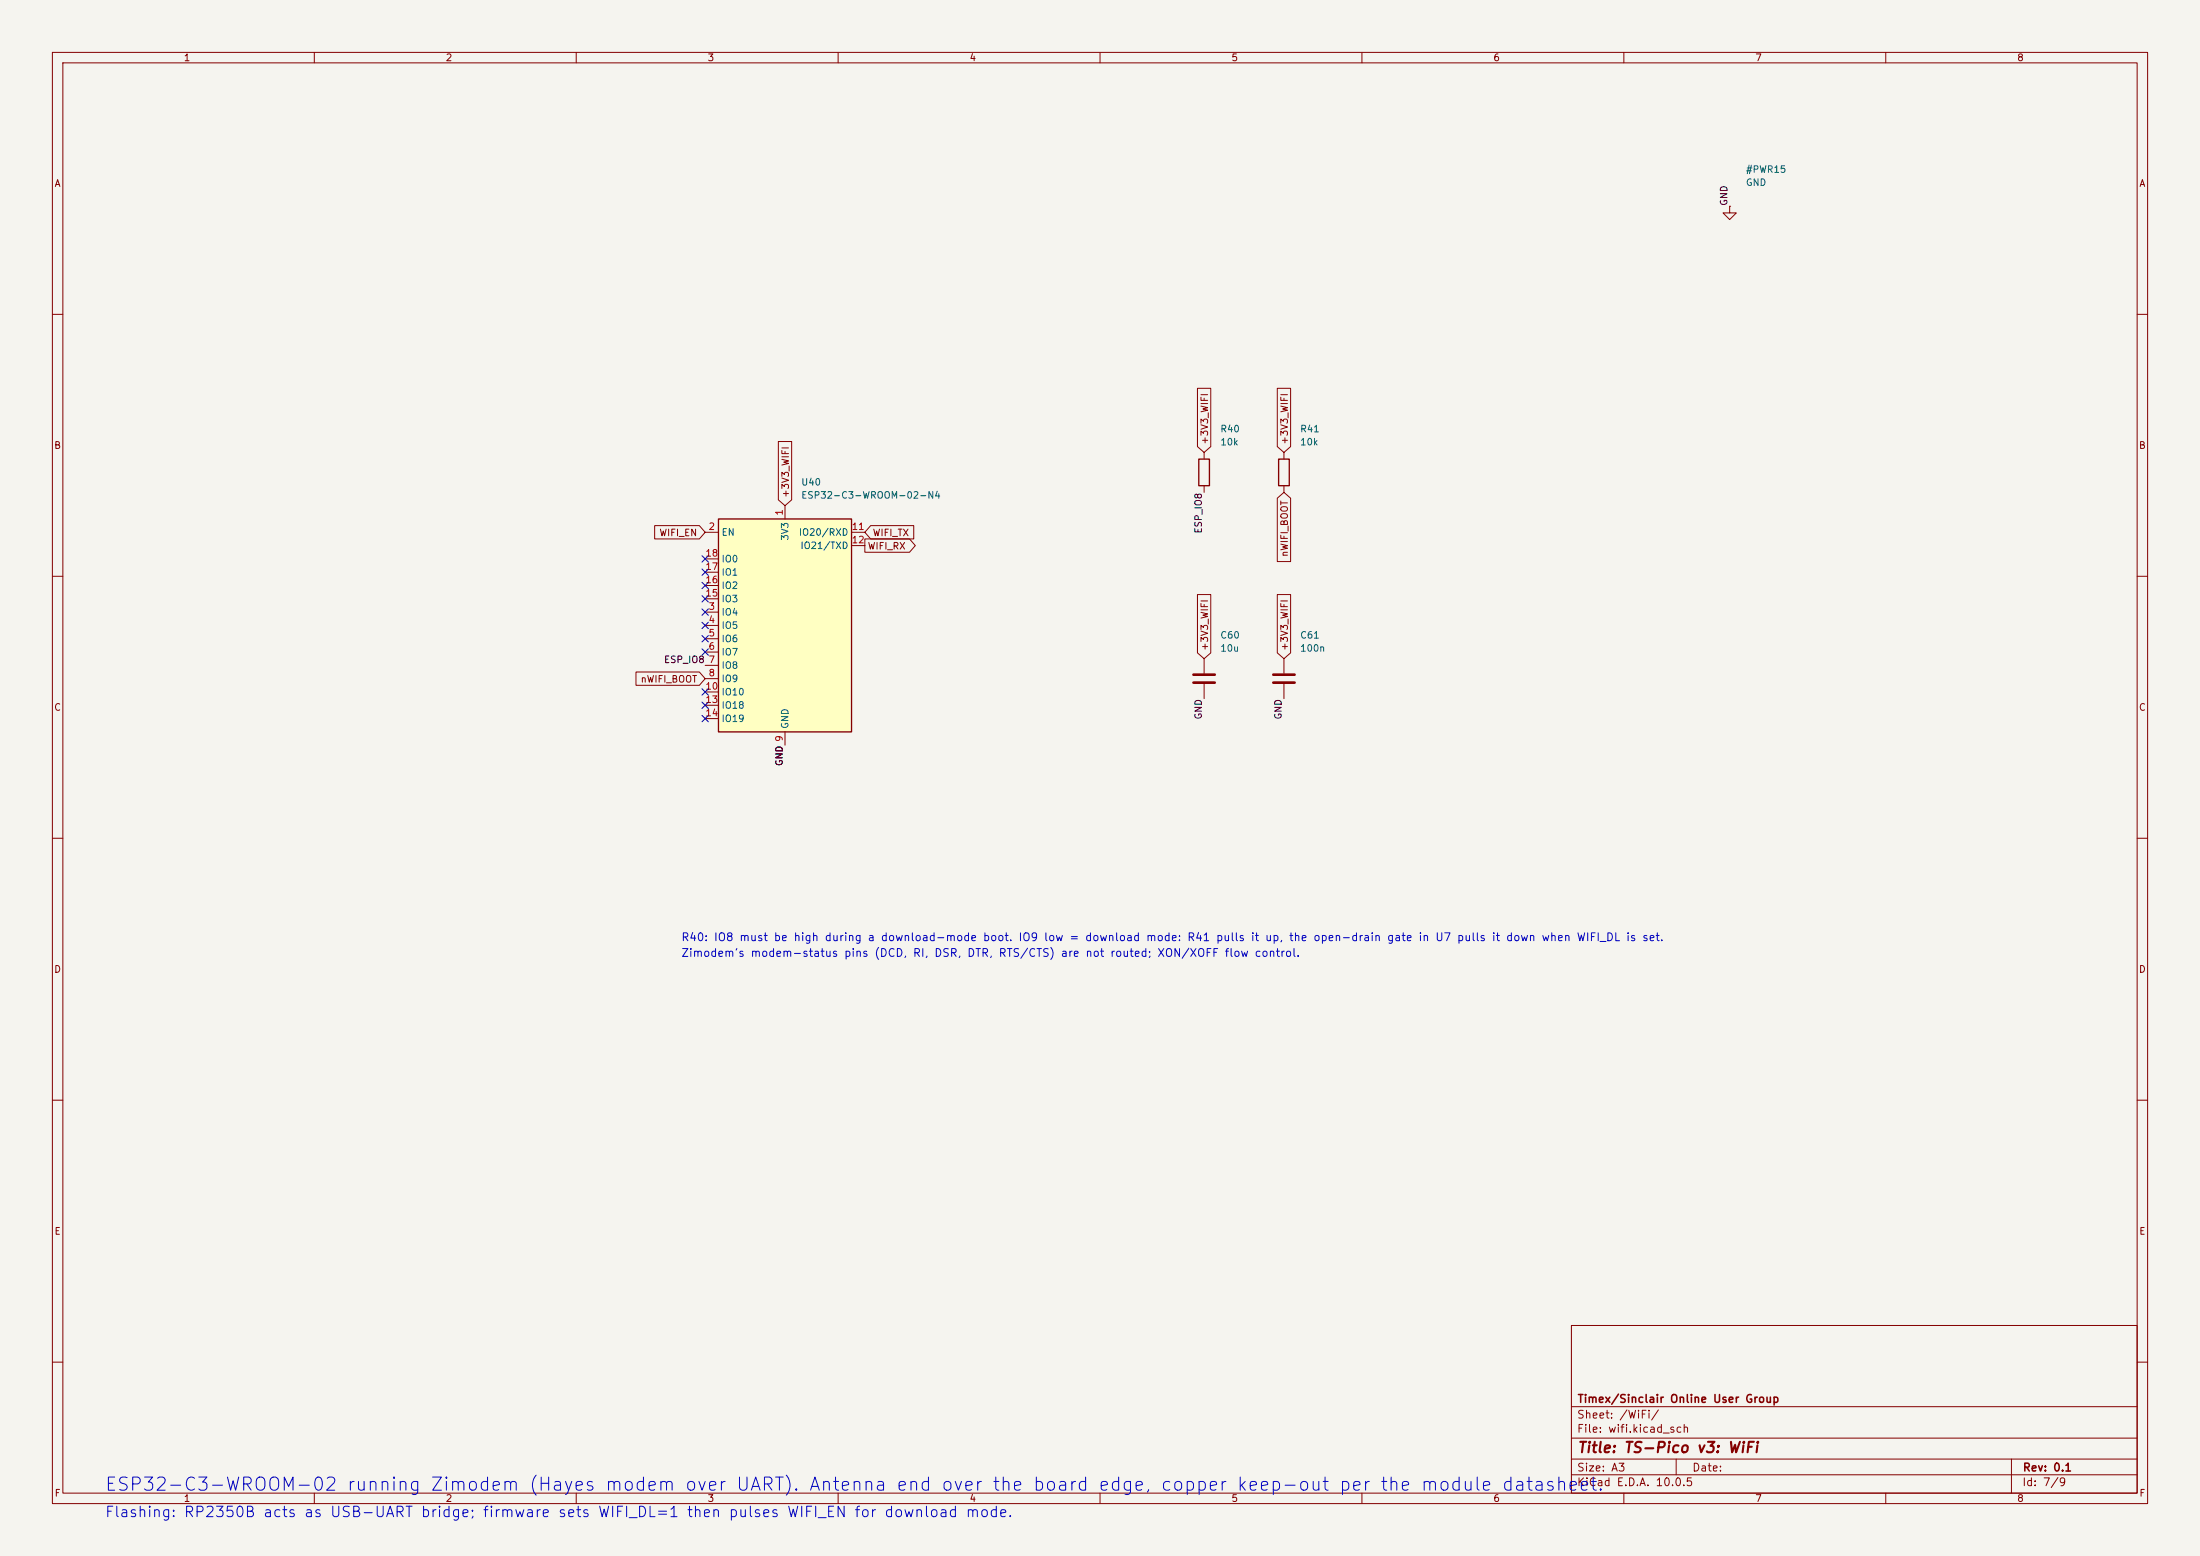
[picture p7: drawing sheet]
<svg xmlns="http://www.w3.org/2000/svg" width="420mm" height="297mm" viewBox="0 0 420 297" stroke-linecap="round" stroke-linejoin="round" font-family="sans-serif">
<path d="M0 0h420v297h-420z" fill="#f5f4ef" stroke="#f5f4ef" stroke-width=".19"/>
<g fill="none" stroke="#840000" stroke-width=".19">
<path d="M10 10h400v277h-400zM12 12h396v273h-396zM60 10v2M110 10v2M160 10v2M210 10v2M260 10v2M310 10v2M360 10v2M10 60h2M408 60h2M10 110h2"/>
<path d="M408 110h2M10 160h2M408 160h2M10 210h2M408 210h2M300 253h108v32h-108zM10 260h2M300 278.5h108M300 274.5h108M300 268.5h108M320 278.5v3M384 278.5v6.5"/>
<path d="M408 260h2M60 285v2M110 285v2M160 285v2M210 285v2M260 285v2M300 281.5h108M310 285v2M360 285v2"/>
</g>
<path d="M137.2 99.1h25.4v40.6h-25.4z" fill="#ffffc2"/>
<path d="M137.2 99.1h25.4v40.6h-25.4zM228.9 87.6h2v5.1h-2zM244.1 87.6h2v5.1h-2z" fill="none" stroke="#840000" stroke-width=".25"/>
<g fill="none" stroke="#840000" stroke-width=".19">
<path d="M330.2 39.4v1.2h1.3l-1.3 1.3-1.3-1.3h1.3M330.2 39.4h.1M228.6 74.1h2.5v11.1l-1.2 1.2-1.3-1.2zM243.8 74.1h2.6v11.1l-1.3 1.2-1.3-1.2zM148.6 84.3h2.5v11.1l-1.2 1.1-1.3-1.1zM149.9 96.5v2.6M229.9 86.4v1.2M229.9 92.7v1.3M243.8 95.1l1.3-1.1 1.3 1.1v12.1h-2.6zM245.1 86.4v1.2M245.1 92.7v1.3M125 100.3h8.5l1.1 1.3-1.1 1.3h-8.5z"/>
<path d="M134.6 101.6h2.6M134.6 116.8h2.6M134.6 119.4h2.6M134.6 114.3h2.6M134.6 111.8h2.6M134.6 109.2h2.6M134.6 106.7h2.6M162.6 101.6h2.5M162.6 104.1h2.5M165.1 102.9h8.5l1.1 1.2-1.1 1.3h-8.5zM166.2 100.3h8.2v2.6h-8.2l-1.1-1.3zM228.6 113.5h2.5v11.1l-1.2 1.1-1.3-1.1z"/>
<path d="M243.8 113.5h2.6v11.1l-1.3 1.1-1.3-1.1zM121.4 128.3h12.1l1.1 1.2-1.1 1.3h-12.1zM134.6 121.9h2.6M134.6 124.5h2.6M134.6 127h2.6M134.6 129.5h2.6M134.6 132.1h2.6M134.6 134.6h2.6M134.6 137.2h2.6M149.9 139.7v2.5M229.9 125.7v2.8M229.9 130.6v2.8"/>
<path d="M245.1 125.7v2.8M245.1 130.6v2.8"/>
</g>
<path d="M227.8 128.8h4.1M227.8 130.3h4.1M243.1 128.8h4M243.1 130.3h4" fill="none" stroke="#840000" stroke-width=".51"/>
<g fill="none" stroke="#000084" stroke-width=".19">
<path d="M134 113.7l1.2 1.2M134 118.8l1.2 1.2M134 111.2l1.2 1.2M134 116.2l1.2 1.2M134 108.6l1.2 1.2M134 106.1l1.2 1.2M135.2 113.7l-1.2 1.2M135.2 118.8l-1.2 1.2M135.2 111.2l-1.2 1.2M135.2 116.2l-1.2 1.2M135.2 108.6l-1.2 1.2M135.2 106.1l-1.2 1.2"/>
<path d="M134 121.3l1.2 1.2M134 131.5l1.2 1.2M134 134l1.2 1.2M134 136.6l1.2 1.2M134 123.9l1.2 1.2M135.2 121.3l-1.2 1.2M135.2 131.5l-1.2 1.2M135.2 134l-1.2 1.2M135.2 136.6l-1.2 1.2M135.2 123.9l-1.2 1.2"/>
</g>
<text font-size="2.5" fill="#0000c2" x="19.9" y="285.2">ESP32-C3-WROOM-02 running Zimodem (Hayes modem over UART). Antenna end over the board edge, copper keep-out per the module datasheet.</text>
<text font-size="2" fill="#840000" x="301" y="277.8">Title: TS-Pico v3: WiFi</text>
<text font-size="2" fill="#0000c2" x="19.9" y="290.1">Flashing: RP2350B acts as USB-UART bridge; firmware sets WIFI_DL=1 then pulses WIFI_EN for download mode.</text>
<g font-size="1.5" fill="#0000c2">
<text x="130" y="183">Zimodem's modem-status pins (DCD, RI, DSR, DTR, RTS/CTS) are not routed; XON/XOFF flow control.</text>
<text x="130" y="180">R40: IO8 must be high during a download-mode boot. IO9 low = download mode: R41 pulls it up, the open-drain gate in U7 pulls it down when WIFI_DL is set.</text>
</g>
<g font-size="1.5" fill="#840000">
<text x="301" y="268.1">Timex/Sinclair Online User Group</text>
<text x="300.9" y="273.8">File: wifi.kicad_sch</text>
<text x="300.9" y="271.1">Sheet: /WiFi/</text>
<text x="300.9" y="281.2">Size: A3</text>
<text x="322.9" y="281.2">Date:</text>
<text x="386" y="281.2">Rev: 0.1</text>
<text x="300.9" y="284">KiCad E.D.A. 10.0.5</text>
<text x="385.9" y="284">Id: 7/9</text>
</g>
<g font-size="1.3" fill="#840000">
<text x="35" y="12">1</text>
<text x="85" y="12">2</text>
<text x="135" y="12">3</text>
<text x="185" y="12">4</text>
<text x="235" y="12">5</text>
<text x="285" y="12">6</text>
<text x="335" y="12">7</text>
<text x="385" y="12">8</text>
<text x="10.3" y="36">A</text>
<text x="408.3" y="36">A</text>
<text x="10.2" y="86">B</text>
<text x="230.9" y="85" transform="rotate(-90 230.9 85)">+3V3_WIFI</text>
<text x="246.2" y="85" transform="rotate(-90 246.2 85)">+3V3_WIFI</text>
<text x="408.2" y="86">B</text>
<text x="150.9" y="95.1" transform="rotate(-90 150.9 95.1)">+3V3_WIFI</text>
<text x="125.8" y="102.7">WIFI_EN</text>
<text x="165.5" y="105.2">WIFI_RX</text>
<text x="166.5" y="102.7">WIFI_TX</text>
<text x="246.2" y="106.4" transform="rotate(-90 246.2 106.4)">nWIFI_BOOT</text>
<text x="230.9" y="124.3" transform="rotate(-90 230.9 124.3)">+3V3_WIFI</text>
<text x="246.2" y="124.3" transform="rotate(-90 246.2 124.3)">+3V3_WIFI</text>
<text x="122.2" y="130.6">nWIFI_BOOT</text>
<text x="10.2" y="136">C</text>
<text x="408.2" y="136">C</text>
<text x="10.2" y="186">D</text>
<text x="408.2" y="186">D</text>
<text x="10.3" y="236">E</text>
<text x="408.3" y="236">E</text>
<text x="10.3" y="286">F</text>
<text x="35" y="287">1</text>
<text x="85" y="287">2</text>
<text x="135" y="287">3</text>
<text x="185" y="287">4</text>
<text x="235" y="287">5</text>
<text x="285" y="287">6</text>
<text x="335" y="287">7</text>
<text x="385" y="287">8</text>
<text x="408.3" y="286">F</text>
</g>
<g font-size="1.3" fill="#006464">
<text x="333.2" y="33.3">#PWR15</text>
<text x="333.2" y="35.8">GND</text>
<text x="232.9" y="82.8">R40</text>
<text x="248.1" y="82.8">R41</text>
<text x="232.9" y="85.3">10k</text>
<text x="248.1" y="85.3">10k</text>
<text x="152.8" y="93">U40</text>
<text x="152.8" y="95.5">ESP32-C3-WROOM-02-N4</text>
<text x="137.6" y="102.6">EN</text>
<text x="137.6" y="107.6">IO0</text>
<text x="150.8" y="103.3" transform="rotate(-90 150.8 103.3)">3V3</text>
<text x="152.4" y="102.6">IO20/RXD</text>
<text x="152.7" y="105.1">IO21/TXD</text>
<text x="137.6" y="112.7">IO2</text>
<text x="137.6" y="110.2">IO1</text>
<text x="137.6" y="117.8">IO4</text>
<text x="137.6" y="115.3">IO3</text>
<text x="137.6" y="120.3">IO5</text>
<text x="137.6" y="122.9">IO6</text>
<text x="137.6" y="125.4">IO7</text>
<text x="232.9" y="122.2">C60</text>
<text x="232.9" y="124.7">10u</text>
<text x="248.1" y="122.2">C61</text>
<text x="248.1" y="124.7">100n</text>
<text x="137.6" y="128">IO8</text>
<text x="137.6" y="130.5">IO9</text>
<text x="137.6" y="133">IO10</text>
<text x="137.6" y="135.6">IO18</text>
<text x="137.6" y="138.1">IO19</text>
<text x="150.8" y="139.2" transform="rotate(-90 150.8 139.2)">GND</text>
</g>
<g font-size="1.3" fill="#0f0f0f">
<text x="330.1" y="39.4" transform="rotate(-90 330.1 39.4)">GND</text>
<text x="229.7" y="101.9" transform="rotate(-90 229.7 101.9)">ESP_IO8</text>
<text x="126.7" y="126.9">ESP_IO8</text>
<text x="229.7" y="137.4" transform="rotate(-90 229.7 137.4)">GND</text>
<text x="245" y="137.4" transform="rotate(-90 245 137.4)">GND</text>
<text x="149.7" y="146.3" transform="rotate(-90 149.7 146.3)">GND 9</text>
</g>
<g font-size="1.3" fill="#a90000">
<text x="135.2" y="101.5">2</text>
<text x="149.7" y="98.5" transform="rotate(-90 149.7 98.5)">1</text>
<text x="162.5" y="101.5">11</text>
<text x="134.6" y="106.5">18</text>
<text x="162.5" y="104">12</text>
<text x="134.6" y="111.6">16</text>
<text x="134.6" y="109.1">17</text>
<text x="134.6" y="114.2">15</text>
<text x="135.2" y="116.7">3</text>
<text x="135.2" y="119.2">4</text>
<text x="135.2" y="121.8">5</text>
<text x="135.2" y="124.3">6</text>
<text x="134.6" y="131.9">10</text>
<text x="135.2" y="126.9">7</text>
<text x="135.2" y="129.4">8</text>
<text x="134.6" y="134.5">13</text>
<text x="134.6" y="137">14</text>
</g>
</svg>
